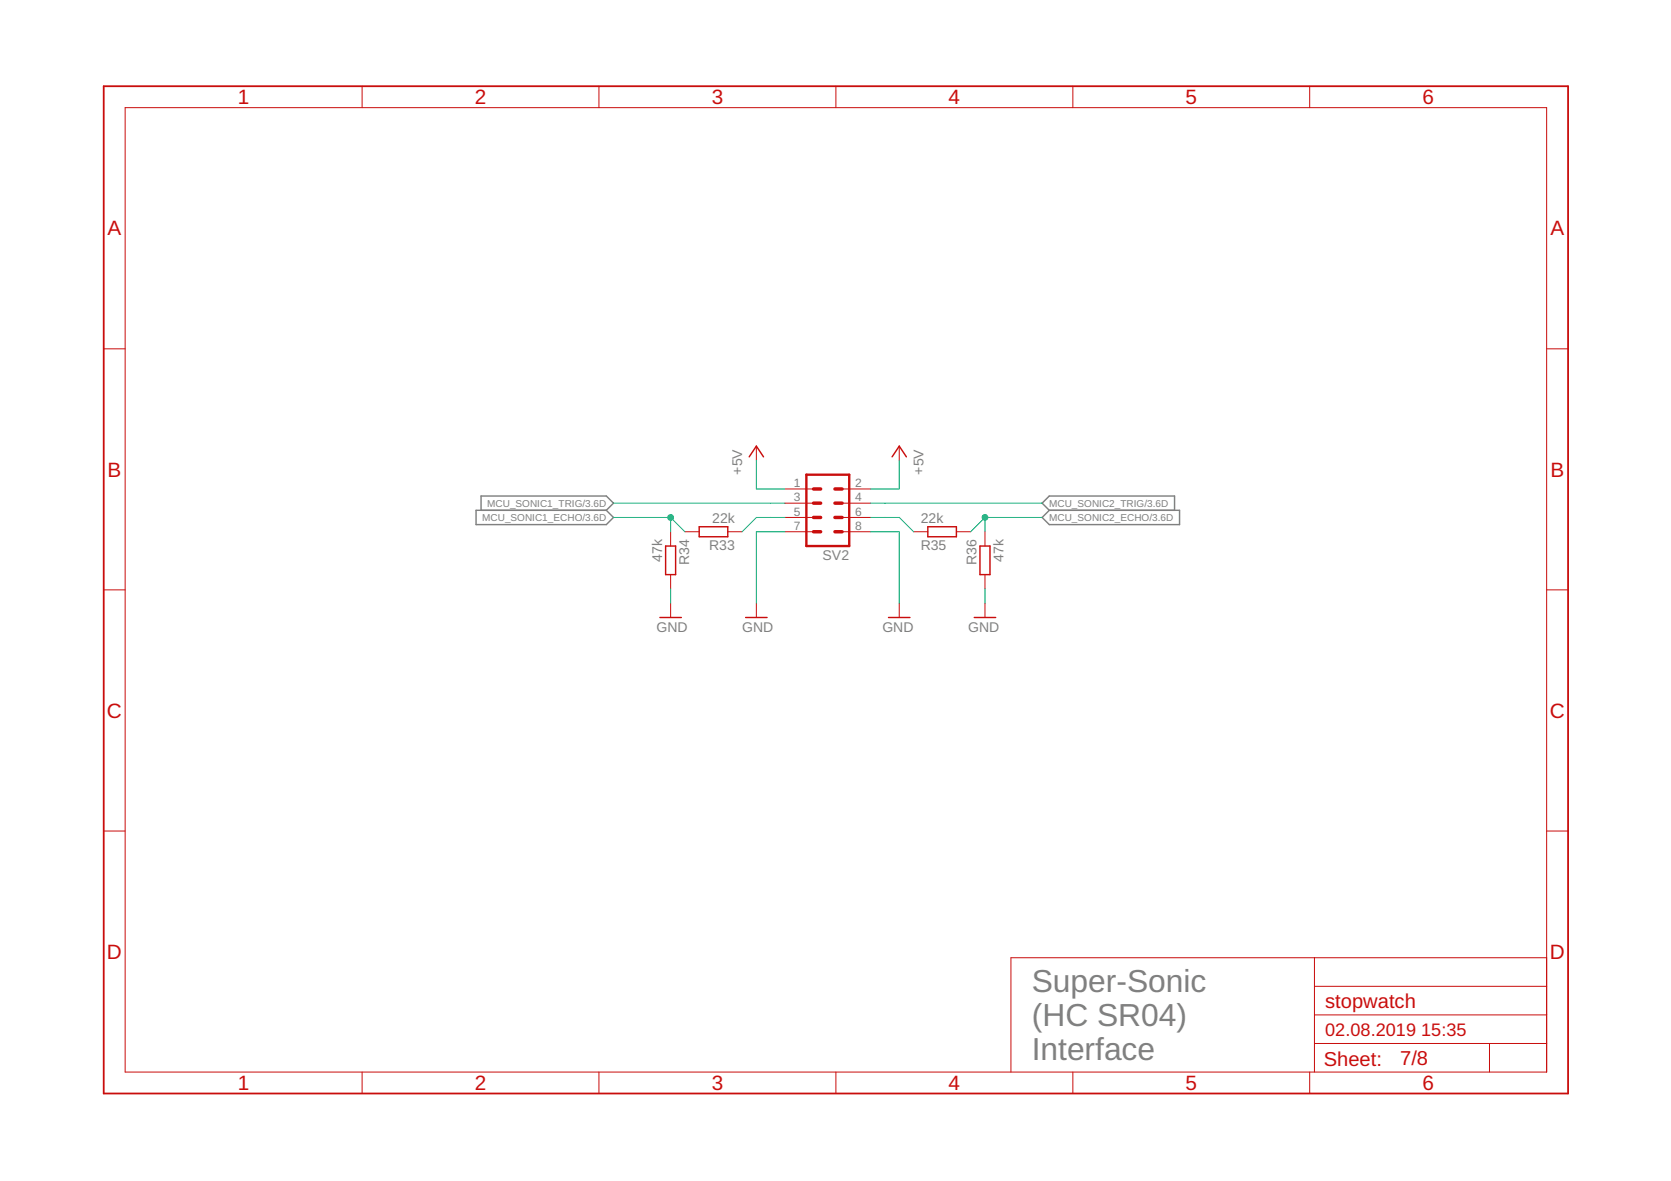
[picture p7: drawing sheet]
<svg xmlns="http://www.w3.org/2000/svg" width="297mm" height="210mm" viewBox="0 0 297 210" stroke-linecap="round" stroke-linejoin="round" font-family="sans-serif">
<path d="M84.6 90.7h23.2l1.3 1.3-1.3 1.2h-23.2zM85.5 90.7v-2.5h22.3l1.3 1.2-1.3 1.3M186.5 90.7h23.2v2.5h-23.2l-1.2-1.2zM186.5 90.7l-1.2-1.3 1.2-1.2h22.3v2.5" fill="none" stroke="#808080" stroke-width=".25"/>
<g fill="none" stroke="#c90d0c" stroke-width=".18">
<path d="M22.2 19.1h252.7v171.4h-252.7zM64.4 15.3v3.8M106.5 15.3v3.8M148.6 15.3v3.8M190.7 15.3v3.8M232.8 15.3v3.8M18.4 62h3.8M134.5 79.3v2.5M159.9 79.3v2.5M274.9 62h3.8M119.2 94.5v2.5M121.8 94.5h2.5"/>
<path d="M129.4 94.5h2.5M139.5 94.5h5.1M139.5 86.9h5.1M139.5 89.4h5.1M139.5 92h5.1M149.7 94.5h5.1M149.7 86.9h5.1M149.7 89.4h5.1M149.7 92h5.1M162.4 94.5h2.5M170 94.5h2.6M175.1 94.5v2.5"/>
<path d="M18.4 104.8h3.8M119.2 102.1v2.6M119.2 107.2v2.5M134.5 107.2v2.5M159.9 107.2v2.5M175.1 102.1v2.6M175.1 107.2v2.5M274.9 104.8h3.8M18.4 147.7h3.8M274.9 147.7h3.8M233.7 170.2v20.3M233.7 175.3h41.2"/>
<path d="M274.9 170.2h-95.2v20.3M64.4 190.5v3.9M106.5 190.5v3.9M148.6 190.5v3.9M190.7 190.5v3.9M232.8 190.5v3.9M233.7 185.5h41.2M233.7 180.4h41.2M264.8 185.5v5"/>
</g>
<path d="M18.4 15.3h260.3v179.1h-260.3z" fill="none" stroke="#c90d0c" stroke-width=".32"/>
<path d="M118.3 97h1.8v5.1h-1.8zM124.3 93.6h5.1v1.8h-5.1zM133.2 81.2l1.3-1.9 1.2 1.9M158.6 81.2l1.3-1.9 1.2 1.9M164.9 93.6h5.1v1.8h-5.1zM174.2 97h1.8v5.1h-1.8zM117.3 109.7h3.8M132.5 109.7h3.9M157.9 109.7h3.9M173.2 109.7h3.8" fill="none" stroke="#c90d0c" stroke-width=".25"/>
<path d="M143.3 84.4h7.7v12.6h-7.7z" fill="none" stroke="#c90d0c" stroke-width=".42"/>
<path d="M144.6 92h1.3M144.6 89.4h1.3M144.6 86.9h1.3M144.6 94.5h1.3M148.4 92h1.3M148.4 89.4h1.3M148.4 86.9h1.3M148.4 94.5h1.3" fill="none" stroke="#c90d0c" stroke-width=".61"/>
<g fill="none" stroke="#0dab76" stroke-width=".18">
<path d="M109.1 89.4h30.4M109.1 92h10.1M119.2 92v2.5M119.2 92l2.6 2.5M134.5 81.8v5.1h5M139.5 94.5h-5v12.7M139.5 92h-5l-2.6 2.5M154.8 94.5h5.1v12.7M154.8 89.4h30.5M154.8 92h5.1l2.5 2.5M159.9 81.8v5.1h-5.1M175.1 92v2.5"/>
<path d="M175.1 92h10.2M175.1 92l-2.5 2.5M119.2 104.7v2.5M175.1 104.7v2.5"/>
</g>
<g fill="#0dab76" stroke="#0dab76" stroke-width=".18">
<circle cx="119.2" cy="92" r=".51"/>
<circle cx="175.1" cy="92" r=".51"/>
</g>
<g font-size="5.7" fill="#808080">
<text x="183.4" y="176.4">Super-Sonic</text>
<text x="183.4" y="182.3">(HC SR04)</text>
<text x="183.4" y="188.3">Interface</text>
</g>
<g font-size="3.7" fill="#c90d0c">
<text x="42.3" y="18.5">1</text>
<text x="84.4" y="18.5">2</text>
<text x="126.5" y="18.5">3</text>
<text x="168.6" y="18.5">4</text>
<text x="210.7" y="18.5">5</text>
<text x="252.9" y="18.5">6</text>
<text x="19.1" y="41.9">A</text>
<text x="275.6" y="41.9">A</text>
<text x="19.1" y="84.7">B</text>
<text x="275.6" y="84.7">B</text>
<text x="19" y="127.6">C</text>
<text x="275.5" y="127.6">C</text>
<text x="19" y="170.4">D</text>
<text x="275.5" y="170.4">D</text>
<text x="42.3" y="193.7">1</text>
<text x="84.4" y="193.7">2</text>
<text x="126.5" y="193.7">3</text>
<text x="168.6" y="193.7">4</text>
<text x="210.7" y="193.7">5</text>
<text x="252.9" y="193.7">6</text>
</g>
<g font-size="3.6" fill="#c90d0c">
<text x="235.6" y="179.1">stopwatch</text>
<text x="235.3" y="189.4">Sheet:</text>
<text x="248.9" y="189.3">7/8</text>
</g>
<g font-size="3.2" fill="#c90d0c">
<text x="235.6" y="184.2">02.08.2019</text>
<text x="252.6" y="184.2">15:35</text>
</g>
<g font-size="2.5" fill="#808080">
<text x="131.9" y="84.4" transform="rotate(-90 131.9 84.4)">+5V</text>
<text x="164.2" y="84.4" transform="rotate(-90 164.2 84.4)">+5V</text>
<text x="126.6" y="93">22k</text>
<text x="163.7" y="93">22k</text>
<text x="117.7" y="99.8" transform="rotate(-90 117.7 99.8)">47k</text>
<text x="122.5" y="100.4" transform="rotate(-90 122.5 100.4)">R34</text>
<text x="126.1" y="97.8">R33</text>
<text x="146.2" y="99.6">SV2</text>
<text x="163.7" y="97.8">R35</text>
<text x="173.6" y="100.4" transform="rotate(-90 173.6 100.4)">R36</text>
<text x="178.4" y="99.8" transform="rotate(-90 178.4 99.8)">47k</text>
<text x="116.7" y="112.3">GND</text>
<text x="131.9" y="112.3">GND</text>
<text x="156.8" y="112.3">GND</text>
<text x="172.1" y="112.3">GND</text>
</g>
<g font-size="2.1" fill="#808080">
<text x="141.1" y="86.5">1</text>
<text x="141.1" y="89.1">3</text>
<text x="152" y="86.5">2</text>
<text x="152" y="89.1">4</text>
<text x="141.1" y="91.6">5</text>
<text x="141.1" y="94.2">7</text>
<text x="152" y="91.6">6</text>
<text x="152" y="94.2">8</text>
</g>
<g font-size="1.8" fill="#808080">
<text x="85.7" y="92.6">MCU_SONIC1_ECHO/3.6D</text>
<text x="86.6" y="90.1">MCU_SONIC1_TRIG/3.6D</text>
<text x="186.5" y="90.1">MCU_SONIC2_TRIG/3.6D</text>
<text x="186.5" y="92.6">MCU_SONIC2_ECHO/3.6D</text>
</g>
</svg>
